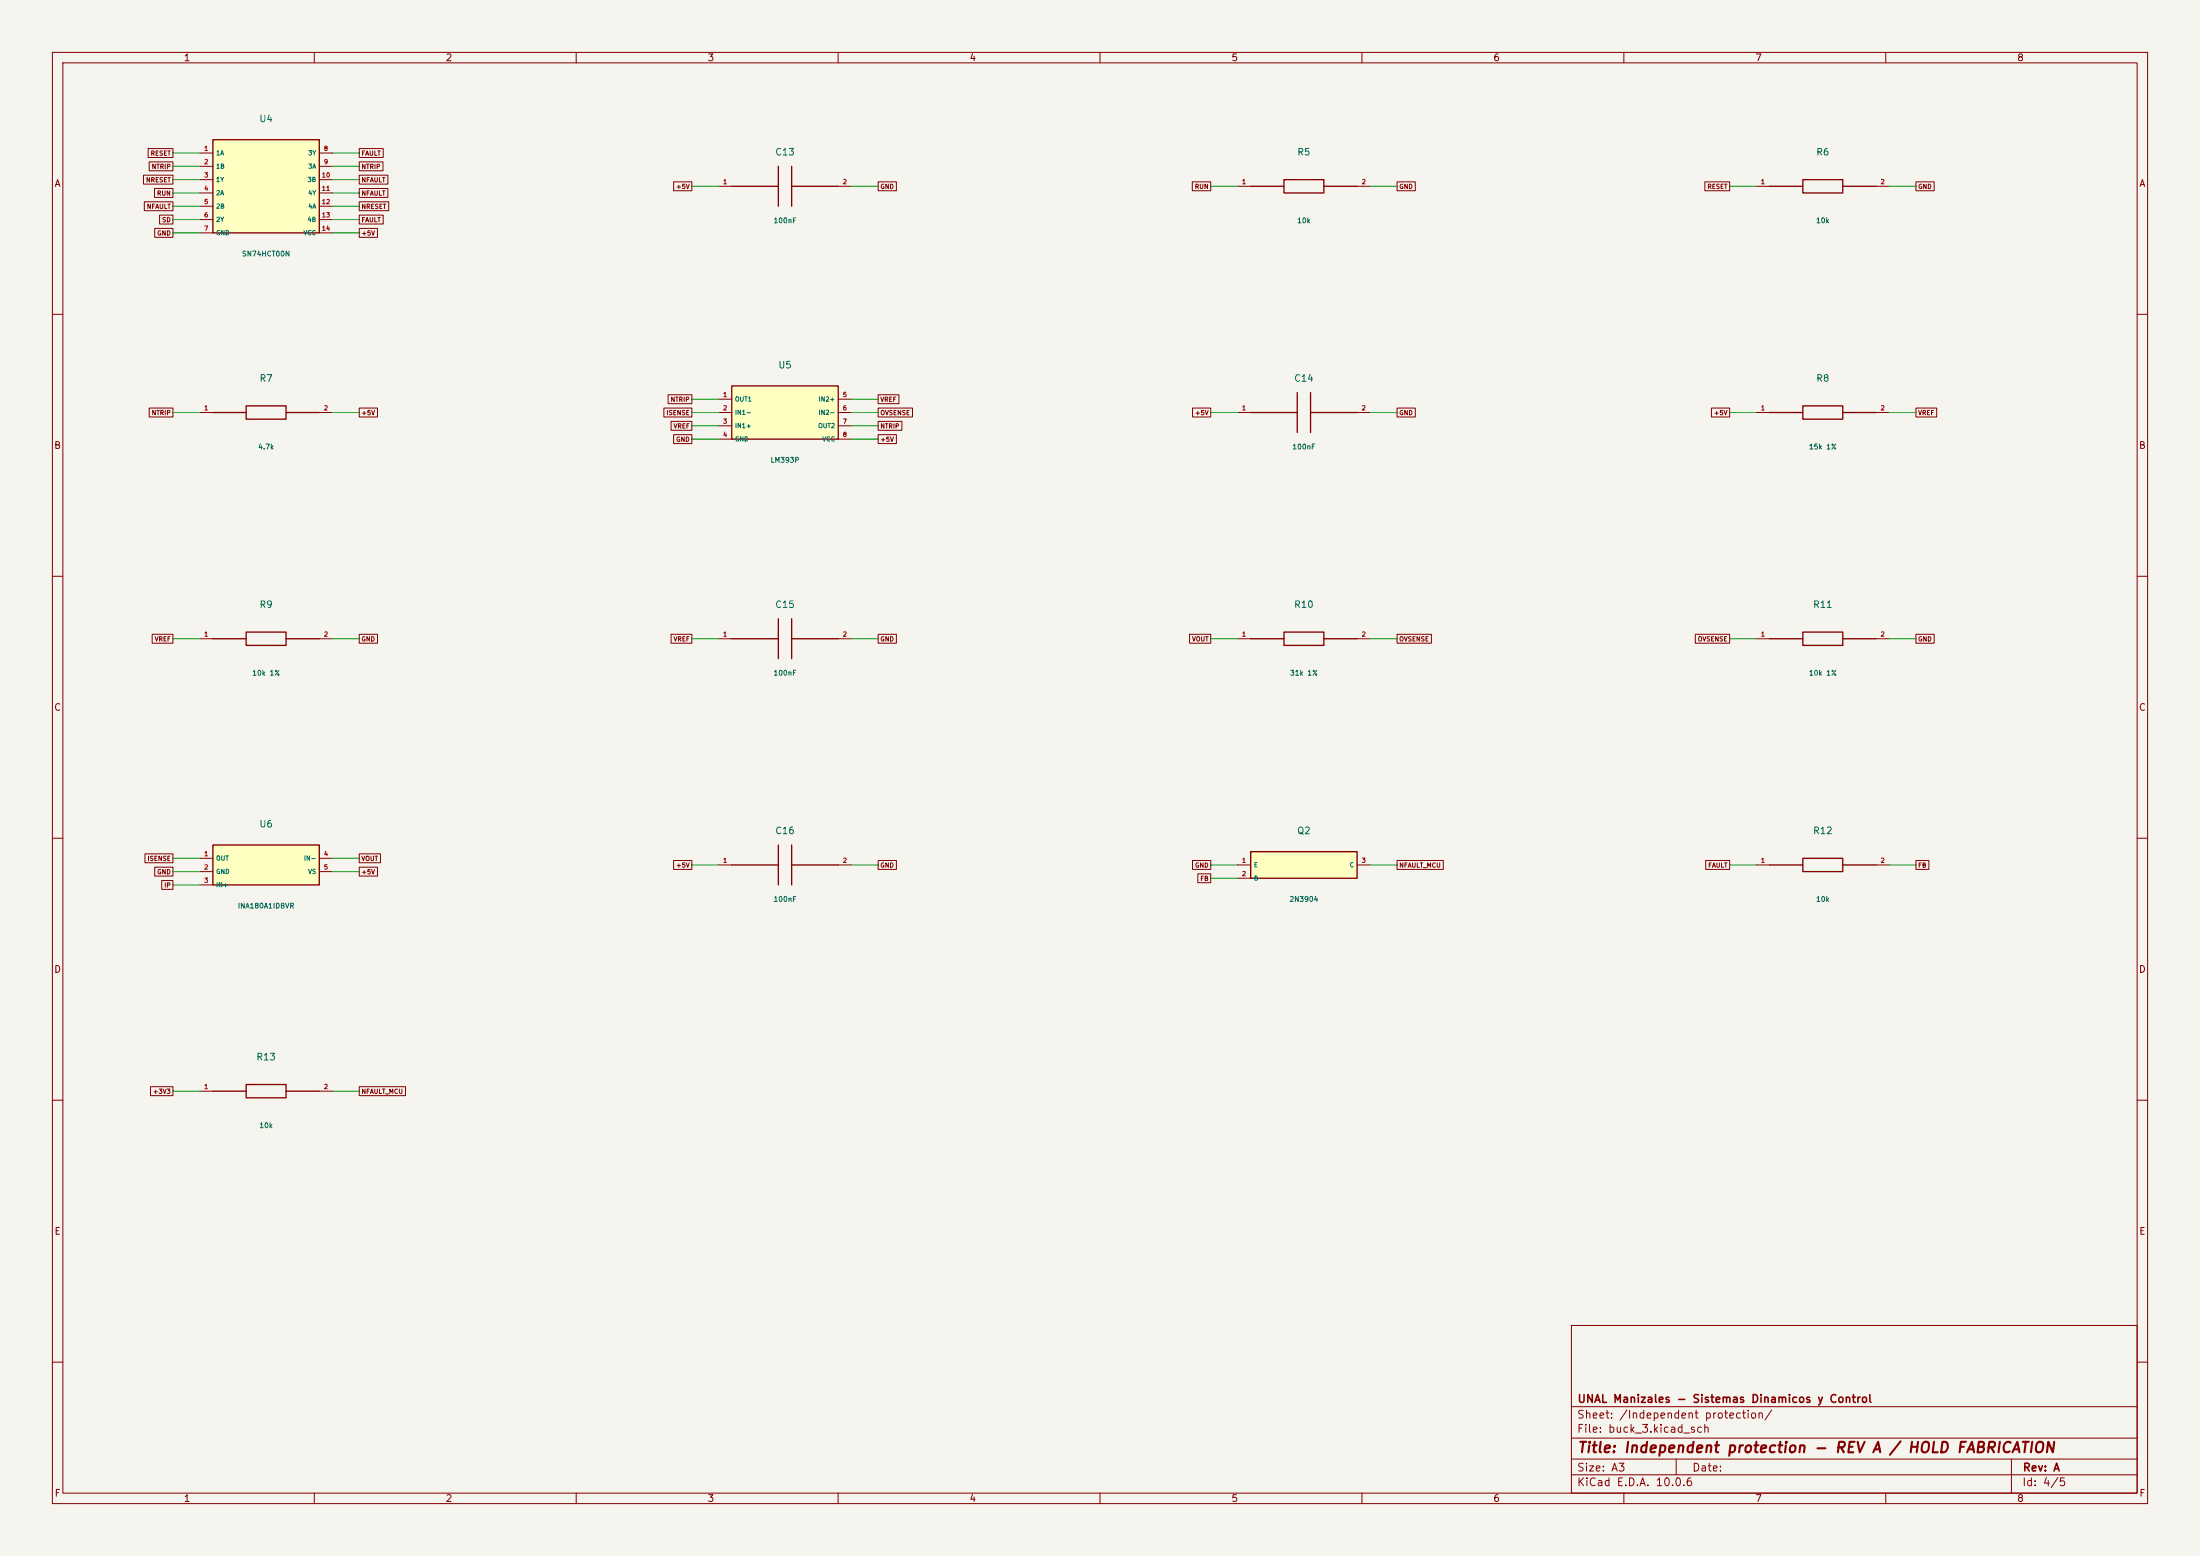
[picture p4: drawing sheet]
(kicad_sch (version 20250114) (generator "eeschema") (paper "A3") (title_block (title "Independent protection - REV A / HOLD FABRICATION") (rev "A") (company "UNAL Manizales - Sistemas Dinamicos y Control")) (lib_symbols (symbol "Buck:U4" (pin_names (offset .5)) (in_bom yes) (on_board yes)
   (property "Reference" "U" (at 0 11.89 0) (effects (font (size 1 1))))
   (property "Value" "SN74HCT00N" (at 0 -11.89 0) (effects (font (size 1 1))))
   (symbol "U4_0_1" (rectangle (start -10.16 8.89) (end 10.16 -8.89) (stroke (width .254) (type default)) (fill (type background))))
   (symbol "U4_1_1" (pin input line (at -12.7 6.3500000000000005 0) (length 2.54) (name "1A" (effects (font (size 0.85 0.85)))) (number "1" (effects (font (size 0.85 0.85)))))(pin input line (at -12.7 3.8100000000000005 0) (length 2.54) (name "1B" (effects (font (size 0.85 0.85)))) (number "2" (effects (font (size 0.85 0.85)))))(pin output line (at -12.7 1.2700000000000005 0) (length 2.54) (name "1Y" (effects (font (size 0.85 0.85)))) (number "3" (effects (font (size 0.85 0.85)))))(pin input line (at -12.7 -1.2699999999999996 0) (length 2.54) (name "2A" (effects (font (size 0.85 0.85)))) (number "4" (effects (font (size 0.85 0.85)))))(pin input line (at -12.7 -3.8099999999999996 0) (length 2.54) (name "2B" (effects (font (size 0.85 0.85)))) (number "5" (effects (font (size 0.85 0.85)))))(pin output line (at -12.7 -6.349999999999999 0) (length 2.54) (name "2Y" (effects (font (size 0.85 0.85)))) (number "6" (effects (font (size 0.85 0.85)))))(pin power_in line (at -12.7 -8.89 0) (length 2.54) (name "GND" (effects (font (size 0.85 0.85)))) (number "7" (effects (font (size 0.85 0.85)))))(pin output line (at 12.7 6.3500000000000005 180) (length 2.54) (name "3Y" (effects (font (size 0.85 0.85)))) (number "8" (effects (font (size 0.85 0.85)))))(pin input line (at 12.7 3.8100000000000005 180) (length 2.54) (name "3A" (effects (font (size 0.85 0.85)))) (number "9" (effects (font (size 0.85 0.85)))))(pin input line (at 12.7 1.2700000000000005 180) (length 2.54) (name "3B" (effects (font (size 0.85 0.85)))) (number "10" (effects (font (size 0.85 0.85)))))(pin output line (at 12.7 -1.2699999999999996 180) (length 2.54) (name "4Y" (effects (font (size 0.85 0.85)))) (number "11" (effects (font (size 0.85 0.85)))))(pin input line (at 12.7 -3.8099999999999996 180) (length 2.54) (name "4A" (effects (font (size 0.85 0.85)))) (number "12" (effects (font (size 0.85 0.85)))))(pin input line (at 12.7 -6.349999999999999 180) (length 2.54) (name "4B" (effects (font (size 0.85 0.85)))) (number "13" (effects (font (size 0.85 0.85)))))(pin power_in line (at 12.7 -8.89 180) (length 2.54) (name "VCC" (effects (font (size 0.85 0.85)))) (number "14" (effects (font (size 0.85 0.85)))))))(symbol "Buck:C13" (pin_names (offset .5)) (in_bom yes) (on_board yes)
   (property "Reference" "C" (at 0 5.54 0) (effects (font (size 1 1))))
   (property "Value" "100nF" (at 0 -5.54 0) (effects (font (size 1 1))))
   (symbol "C13_0_1" (polyline (pts (xy -10.16 0)(xy -1.27 0)) (stroke (width .254) (type default)) (fill (type none)))(polyline (pts (xy 1.27 0)(xy 10.16 0)) (stroke (width .254) (type default)) (fill (type none)))(polyline (pts (xy -1.27 -3.81)(xy -1.27 3.81)) (stroke (width .254) (type default)) (fill (type none)))(polyline (pts (xy 1.27 -3.81)(xy 1.27 3.81)) (stroke (width .254) (type default)) (fill (type none))))
   (symbol "C13_1_1" (pin passive line (at -12.7 0.0 0) (length 2.54) (name "~" (effects (font (size 0.85 0.85)))) (number "1" (effects (font (size 0.85 0.85)))))(pin passive line (at 12.7 0.0 180) (length 2.54) (name "~" (effects (font (size 0.85 0.85)))) (number "2" (effects (font (size 0.85 0.85)))))))(symbol "Buck:R5" (pin_names (offset .5)) (in_bom yes) (on_board yes)
   (property "Reference" "R" (at 0 5.54 0) (effects (font (size 1 1))))
   (property "Value" "10k" (at 0 -5.54 0) (effects (font (size 1 1))))
   (symbol "R5_0_1" (polyline (pts (xy -10.16 0)(xy -3.81 0)) (stroke (width .254) (type default)) (fill (type none)))(polyline (pts (xy 3.81 0)(xy 10.16 0)) (stroke (width .254) (type default)) (fill (type none)))(rectangle (start -3.81 1.27) (end 3.81 -1.27) (stroke (width .254) (type default)) (fill (type none))))
   (symbol "R5_1_1" (pin passive line (at -12.7 0.0 0) (length 2.54) (name "~" (effects (font (size 0.85 0.85)))) (number "1" (effects (font (size 0.85 0.85)))))(pin passive line (at 12.7 0.0 180) (length 2.54) (name "~" (effects (font (size 0.85 0.85)))) (number "2" (effects (font (size 0.85 0.85)))))))(symbol "Buck:R6" (pin_names (offset .5)) (in_bom yes) (on_board yes)
   (property "Reference" "R" (at 0 5.54 0) (effects (font (size 1 1))))
   (property "Value" "10k" (at 0 -5.54 0) (effects (font (size 1 1))))
   (symbol "R6_0_1" (polyline (pts (xy -10.16 0)(xy -3.81 0)) (stroke (width .254) (type default)) (fill (type none)))(polyline (pts (xy 3.81 0)(xy 10.16 0)) (stroke (width .254) (type default)) (fill (type none)))(rectangle (start -3.81 1.27) (end 3.81 -1.27) (stroke (width .254) (type default)) (fill (type none))))
   (symbol "R6_1_1" (pin passive line (at -12.7 0.0 0) (length 2.54) (name "~" (effects (font (size 0.85 0.85)))) (number "1" (effects (font (size 0.85 0.85)))))(pin passive line (at 12.7 0.0 180) (length 2.54) (name "~" (effects (font (size 0.85 0.85)))) (number "2" (effects (font (size 0.85 0.85)))))))(symbol "Buck:R7" (pin_names (offset .5)) (in_bom yes) (on_board yes)
   (property "Reference" "R" (at 0 5.54 0) (effects (font (size 1 1))))
   (property "Value" "4.7k" (at 0 -5.54 0) (effects (font (size 1 1))))
   (symbol "R7_0_1" (polyline (pts (xy -10.16 0)(xy -3.81 0)) (stroke (width .254) (type default)) (fill (type none)))(polyline (pts (xy 3.81 0)(xy 10.16 0)) (stroke (width .254) (type default)) (fill (type none)))(rectangle (start -3.81 1.27) (end 3.81 -1.27) (stroke (width .254) (type default)) (fill (type none))))
   (symbol "R7_1_1" (pin passive line (at -12.7 0.0 0) (length 2.54) (name "~" (effects (font (size 0.85 0.85)))) (number "1" (effects (font (size 0.85 0.85)))))(pin passive line (at 12.7 0.0 180) (length 2.54) (name "~" (effects (font (size 0.85 0.85)))) (number "2" (effects (font (size 0.85 0.85)))))))(symbol "Buck:U5" (pin_names (offset .5)) (in_bom yes) (on_board yes)
   (property "Reference" "U" (at 0 8.08 0) (effects (font (size 1 1))))
   (property "Value" "LM393P" (at 0 -8.08 0) (effects (font (size 1 1))))
   (symbol "U5_0_1" (rectangle (start -10.16 5.08) (end 10.16 -5.08) (stroke (width .254) (type default)) (fill (type background))))
   (symbol "U5_1_1" (pin open_collector line (at -12.7 2.54 0) (length 2.54) (name "OUT1" (effects (font (size 0.85 0.85)))) (number "1" (effects (font (size 0.85 0.85)))))(pin input line (at -12.7 0.0 0) (length 2.54) (name "IN1-" (effects (font (size 0.85 0.85)))) (number "2" (effects (font (size 0.85 0.85)))))(pin input line (at -12.7 -2.54 0) (length 2.54) (name "IN1+" (effects (font (size 0.85 0.85)))) (number "3" (effects (font (size 0.85 0.85)))))(pin power_in line (at -12.7 -5.08 0) (length 2.54) (name "GND" (effects (font (size 0.85 0.85)))) (number "4" (effects (font (size 0.85 0.85)))))(pin input line (at 12.7 2.54 180) (length 2.54) (name "IN2+" (effects (font (size 0.85 0.85)))) (number "5" (effects (font (size 0.85 0.85)))))(pin input line (at 12.7 0.0 180) (length 2.54) (name "IN2-" (effects (font (size 0.85 0.85)))) (number "6" (effects (font (size 0.85 0.85)))))(pin open_collector line (at 12.7 -2.54 180) (length 2.54) (name "OUT2" (effects (font (size 0.85 0.85)))) (number "7" (effects (font (size 0.85 0.85)))))(pin power_in line (at 12.7 -5.08 180) (length 2.54) (name "VCC" (effects (font (size 0.85 0.85)))) (number "8" (effects (font (size 0.85 0.85)))))))(symbol "Buck:C14" (pin_names (offset .5)) (in_bom yes) (on_board yes)
   (property "Reference" "C" (at 0 5.54 0) (effects (font (size 1 1))))
   (property "Value" "100nF" (at 0 -5.54 0) (effects (font (size 1 1))))
   (symbol "C14_0_1" (polyline (pts (xy -10.16 0)(xy -1.27 0)) (stroke (width .254) (type default)) (fill (type none)))(polyline (pts (xy 1.27 0)(xy 10.16 0)) (stroke (width .254) (type default)) (fill (type none)))(polyline (pts (xy -1.27 -3.81)(xy -1.27 3.81)) (stroke (width .254) (type default)) (fill (type none)))(polyline (pts (xy 1.27 -3.81)(xy 1.27 3.81)) (stroke (width .254) (type default)) (fill (type none))))
   (symbol "C14_1_1" (pin passive line (at -12.7 0.0 0) (length 2.54) (name "~" (effects (font (size 0.85 0.85)))) (number "1" (effects (font (size 0.85 0.85)))))(pin passive line (at 12.7 0.0 180) (length 2.54) (name "~" (effects (font (size 0.85 0.85)))) (number "2" (effects (font (size 0.85 0.85)))))))(symbol "Buck:R8" (pin_names (offset .5)) (in_bom yes) (on_board yes)
   (property "Reference" "R" (at 0 5.54 0) (effects (font (size 1 1))))
   (property "Value" "15k 1%" (at 0 -5.54 0) (effects (font (size 1 1))))
   (symbol "R8_0_1" (polyline (pts (xy -10.16 0)(xy -3.81 0)) (stroke (width .254) (type default)) (fill (type none)))(polyline (pts (xy 3.81 0)(xy 10.16 0)) (stroke (width .254) (type default)) (fill (type none)))(rectangle (start -3.81 1.27) (end 3.81 -1.27) (stroke (width .254) (type default)) (fill (type none))))
   (symbol "R8_1_1" (pin passive line (at -12.7 0.0 0) (length 2.54) (name "~" (effects (font (size 0.85 0.85)))) (number "1" (effects (font (size 0.85 0.85)))))(pin passive line (at 12.7 0.0 180) (length 2.54) (name "~" (effects (font (size 0.85 0.85)))) (number "2" (effects (font (size 0.85 0.85)))))))(symbol "Buck:R9" (pin_names (offset .5)) (in_bom yes) (on_board yes)
   (property "Reference" "R" (at 0 5.54 0) (effects (font (size 1 1))))
   (property "Value" "10k 1%" (at 0 -5.54 0) (effects (font (size 1 1))))
   (symbol "R9_0_1" (polyline (pts (xy -10.16 0)(xy -3.81 0)) (stroke (width .254) (type default)) (fill (type none)))(polyline (pts (xy 3.81 0)(xy 10.16 0)) (stroke (width .254) (type default)) (fill (type none)))(rectangle (start -3.81 1.27) (end 3.81 -1.27) (stroke (width .254) (type default)) (fill (type none))))
   (symbol "R9_1_1" (pin passive line (at -12.7 0.0 0) (length 2.54) (name "~" (effects (font (size 0.85 0.85)))) (number "1" (effects (font (size 0.85 0.85)))))(pin passive line (at 12.7 0.0 180) (length 2.54) (name "~" (effects (font (size 0.85 0.85)))) (number "2" (effects (font (size 0.85 0.85)))))))(symbol "Buck:C15" (pin_names (offset .5)) (in_bom yes) (on_board yes)
   (property "Reference" "C" (at 0 5.54 0) (effects (font (size 1 1))))
   (property "Value" "100nF" (at 0 -5.54 0) (effects (font (size 1 1))))
   (symbol "C15_0_1" (polyline (pts (xy -10.16 0)(xy -1.27 0)) (stroke (width .254) (type default)) (fill (type none)))(polyline (pts (xy 1.27 0)(xy 10.16 0)) (stroke (width .254) (type default)) (fill (type none)))(polyline (pts (xy -1.27 -3.81)(xy -1.27 3.81)) (stroke (width .254) (type default)) (fill (type none)))(polyline (pts (xy 1.27 -3.81)(xy 1.27 3.81)) (stroke (width .254) (type default)) (fill (type none))))
   (symbol "C15_1_1" (pin passive line (at -12.7 0.0 0) (length 2.54) (name "~" (effects (font (size 0.85 0.85)))) (number "1" (effects (font (size 0.85 0.85)))))(pin passive line (at 12.7 0.0 180) (length 2.54) (name "~" (effects (font (size 0.85 0.85)))) (number "2" (effects (font (size 0.85 0.85)))))))(symbol "Buck:R10" (pin_names (offset .5)) (in_bom yes) (on_board yes)
   (property "Reference" "R" (at 0 5.54 0) (effects (font (size 1 1))))
   (property "Value" "31k 1%" (at 0 -5.54 0) (effects (font (size 1 1))))
   (symbol "R10_0_1" (polyline (pts (xy -10.16 0)(xy -3.81 0)) (stroke (width .254) (type default)) (fill (type none)))(polyline (pts (xy 3.81 0)(xy 10.16 0)) (stroke (width .254) (type default)) (fill (type none)))(rectangle (start -3.81 1.27) (end 3.81 -1.27) (stroke (width .254) (type default)) (fill (type none))))
   (symbol "R10_1_1" (pin passive line (at -12.7 0.0 0) (length 2.54) (name "~" (effects (font (size 0.85 0.85)))) (number "1" (effects (font (size 0.85 0.85)))))(pin passive line (at 12.7 0.0 180) (length 2.54) (name "~" (effects (font (size 0.85 0.85)))) (number "2" (effects (font (size 0.85 0.85)))))))(symbol "Buck:R11" (pin_names (offset .5)) (in_bom yes) (on_board yes)
   (property "Reference" "R" (at 0 5.54 0) (effects (font (size 1 1))))
   (property "Value" "10k 1%" (at 0 -5.54 0) (effects (font (size 1 1))))
   (symbol "R11_0_1" (polyline (pts (xy -10.16 0)(xy -3.81 0)) (stroke (width .254) (type default)) (fill (type none)))(polyline (pts (xy 3.81 0)(xy 10.16 0)) (stroke (width .254) (type default)) (fill (type none)))(rectangle (start -3.81 1.27) (end 3.81 -1.27) (stroke (width .254) (type default)) (fill (type none))))
   (symbol "R11_1_1" (pin passive line (at -12.7 0.0 0) (length 2.54) (name "~" (effects (font (size 0.85 0.85)))) (number "1" (effects (font (size 0.85 0.85)))))(pin passive line (at 12.7 0.0 180) (length 2.54) (name "~" (effects (font (size 0.85 0.85)))) (number "2" (effects (font (size 0.85 0.85)))))))(symbol "Buck:U6" (pin_names (offset .5)) (in_bom yes) (on_board yes)
   (property "Reference" "U" (at 0 6.8100000000000005 0) (effects (font (size 1 1))))
   (property "Value" "INA180A1IDBVR" (at 0 -6.8100000000000005 0) (effects (font (size 1 1))))
   (symbol "U6_0_1" (rectangle (start -10.16 3.81) (end 10.16 -3.81) (stroke (width .254) (type default)) (fill (type background))))
   (symbol "U6_1_1" (pin output line (at -12.7 1.27 0) (length 2.54) (name "OUT" (effects (font (size 0.85 0.85)))) (number "1" (effects (font (size 0.85 0.85)))))(pin power_in line (at -12.7 -1.27 0) (length 2.54) (name "GND" (effects (font (size 0.85 0.85)))) (number "2" (effects (font (size 0.85 0.85)))))(pin input line (at -12.7 -3.81 0) (length 2.54) (name "IN+" (effects (font (size 0.85 0.85)))) (number "3" (effects (font (size 0.85 0.85)))))(pin input line (at 12.7 1.27 180) (length 2.54) (name "IN-" (effects (font (size 0.85 0.85)))) (number "4" (effects (font (size 0.85 0.85)))))(pin power_in line (at 12.7 -1.27 180) (length 2.54) (name "VS" (effects (font (size 0.85 0.85)))) (number "5" (effects (font (size 0.85 0.85)))))))(symbol "Buck:C16" (pin_names (offset .5)) (in_bom yes) (on_board yes)
   (property "Reference" "C" (at 0 5.54 0) (effects (font (size 1 1))))
   (property "Value" "100nF" (at 0 -5.54 0) (effects (font (size 1 1))))
   (symbol "C16_0_1" (polyline (pts (xy -10.16 0)(xy -1.27 0)) (stroke (width .254) (type default)) (fill (type none)))(polyline (pts (xy 1.27 0)(xy 10.16 0)) (stroke (width .254) (type default)) (fill (type none)))(polyline (pts (xy -1.27 -3.81)(xy -1.27 3.81)) (stroke (width .254) (type default)) (fill (type none)))(polyline (pts (xy 1.27 -3.81)(xy 1.27 3.81)) (stroke (width .254) (type default)) (fill (type none))))
   (symbol "C16_1_1" (pin passive line (at -12.7 0.0 0) (length 2.54) (name "~" (effects (font (size 0.85 0.85)))) (number "1" (effects (font (size 0.85 0.85)))))(pin passive line (at 12.7 0.0 180) (length 2.54) (name "~" (effects (font (size 0.85 0.85)))) (number "2" (effects (font (size 0.85 0.85)))))))(symbol "Buck:Q2" (pin_names (offset .5)) (in_bom yes) (on_board yes)
   (property "Reference" "Q" (at 0 5.54 0) (effects (font (size 1 1))))
   (property "Value" "2N3904" (at 0 -5.54 0) (effects (font (size 1 1))))
   (symbol "Q2_0_1" (rectangle (start -10.16 2.54) (end 10.16 -2.54) (stroke (width .254) (type default)) (fill (type background))))
   (symbol "Q2_1_1" (pin passive line (at -12.7 0.0 0) (length 2.54) (name "E" (effects (font (size 0.85 0.85)))) (number "1" (effects (font (size 0.85 0.85)))))(pin passive line (at -12.7 -2.54 0) (length 2.54) (name "B" (effects (font (size 0.85 0.85)))) (number "2" (effects (font (size 0.85 0.85)))))(pin passive line (at 12.7 0.0 180) (length 2.54) (name "C" (effects (font (size 0.85 0.85)))) (number "3" (effects (font (size 0.85 0.85)))))))(symbol "Buck:R12" (pin_names (offset .5)) (in_bom yes) (on_board yes)
   (property "Reference" "R" (at 0 5.54 0) (effects (font (size 1 1))))
   (property "Value" "10k" (at 0 -5.54 0) (effects (font (size 1 1))))
   (symbol "R12_0_1" (polyline (pts (xy -10.16 0)(xy -3.81 0)) (stroke (width .254) (type default)) (fill (type none)))(polyline (pts (xy 3.81 0)(xy 10.16 0)) (stroke (width .254) (type default)) (fill (type none)))(rectangle (start -3.81 1.27) (end 3.81 -1.27) (stroke (width .254) (type default)) (fill (type none))))
   (symbol "R12_1_1" (pin passive line (at -12.7 0.0 0) (length 2.54) (name "~" (effects (font (size 0.85 0.85)))) (number "1" (effects (font (size 0.85 0.85)))))(pin passive line (at 12.7 0.0 180) (length 2.54) (name "~" (effects (font (size 0.85 0.85)))) (number "2" (effects (font (size 0.85 0.85)))))))(symbol "Buck:R13" (pin_names (offset .5)) (in_bom yes) (on_board yes)
   (property "Reference" "R" (at 0 5.54 0) (effects (font (size 1 1))))
   (property "Value" "10k" (at 0 -5.54 0) (effects (font (size 1 1))))
   (symbol "R13_0_1" (polyline (pts (xy -10.16 0)(xy -3.81 0)) (stroke (width .254) (type default)) (fill (type none)))(polyline (pts (xy 3.81 0)(xy 10.16 0)) (stroke (width .254) (type default)) (fill (type none)))(rectangle (start -3.81 1.27) (end 3.81 -1.27) (stroke (width .254) (type default)) (fill (type none))))
   (symbol "R13_1_1" (pin passive line (at -12.7 0.0 0) (length 2.54) (name "~" (effects (font (size 0.85 0.85)))) (number "1" (effects (font (size 0.85 0.85)))))(pin passive line (at 12.7 0.0 180) (length 2.54) (name "~" (effects (font (size 0.85 0.85)))) (number "2" (effects (font (size 0.85 0.85)))))))) (symbol (lib_id "Buck:U4") (at 50.8 35.56 0) (unit 1) (in_bom yes) (on_board yes) (dnp no)
    (property "Reference" "U4" (at 50.8 22.67 0) (effects (font (size 1.27 1.27))))
    (property "Value" "SN74HCT00N" (at 50.8 48.45 0) (effects (font (size 0.95 0.95))))
    (property "Footprint" "Package_DIP:DIP-14_W7.62mm" (at 50.8 35.56 0) (effects (font (size 1 1)) (hide yes))))(wire (pts (xy 38.099999999999994 29.21) (xy 33.019999999999996 29.21)) (stroke (width 0) (type default)))(global_label "RESET" (shape passive) (at 33.019999999999996 29.21 180) (effects (font (size .85 .85)) (justify right)))(wire (pts (xy 38.099999999999994 31.75) (xy 33.019999999999996 31.75)) (stroke (width 0) (type default)))(global_label "NTRIP" (shape passive) (at 33.019999999999996 31.75 180) (effects (font (size .85 .85)) (justify right)))(wire (pts (xy 38.099999999999994 34.29) (xy 33.019999999999996 34.29)) (stroke (width 0) (type default)))(global_label "NRESET" (shape passive) (at 33.019999999999996 34.29 180) (effects (font (size .85 .85)) (justify right)))(wire (pts (xy 38.099999999999994 36.83) (xy 33.019999999999996 36.83)) (stroke (width 0) (type default)))(global_label "RUN" (shape passive) (at 33.019999999999996 36.83 180) (effects (font (size .85 .85)) (justify right)))(wire (pts (xy 38.099999999999994 39.370000000000005) (xy 33.019999999999996 39.370000000000005)) (stroke (width 0) (type default)))(global_label "NFAULT" (shape passive) (at 33.019999999999996 39.370000000000005 180) (effects (font (size .85 .85)) (justify right)))(wire (pts (xy 38.099999999999994 41.910000000000004) (xy 33.019999999999996 41.910000000000004)) (stroke (width 0) (type default)))(global_label "SD" (shape passive) (at 33.019999999999996 41.910000000000004 180) (effects (font (size .85 .85)) (justify right)))(wire (pts (xy 38.099999999999994 44.45) (xy 33.019999999999996 44.45)) (stroke (width 0) (type default)))(global_label "GND" (shape passive) (at 33.019999999999996 44.45 180) (effects (font (size .85 .85)) (justify right)))(wire (pts (xy 63.5 29.21) (xy 68.58 29.21)) (stroke (width 0) (type default)))(global_label "FAULT" (shape passive) (at 68.58 29.21 0) (effects (font (size .85 .85)) (justify left)))(wire (pts (xy 63.5 31.75) (xy 68.58 31.75)) (stroke (width 0) (type default)))(global_label "NTRIP" (shape passive) (at 68.58 31.75 0) (effects (font (size .85 .85)) (justify left)))(wire (pts (xy 63.5 34.29) (xy 68.58 34.29)) (stroke (width 0) (type default)))(global_label "NFAULT" (shape passive) (at 68.58 34.29 0) (effects (font (size .85 .85)) (justify left)))(wire (pts (xy 63.5 36.83) (xy 68.58 36.83)) (stroke (width 0) (type default)))(global_label "NFAULT" (shape passive) (at 68.58 36.83 0) (effects (font (size .85 .85)) (justify left)))(wire (pts (xy 63.5 39.370000000000005) (xy 68.58 39.370000000000005)) (stroke (width 0) (type default)))(global_label "NRESET" (shape passive) (at 68.58 39.370000000000005 0) (effects (font (size .85 .85)) (justify left)))(wire (pts (xy 63.5 41.910000000000004) (xy 68.58 41.910000000000004)) (stroke (width 0) (type default)))(global_label "FAULT" (shape passive) (at 68.58 41.910000000000004 0) (effects (font (size .85 .85)) (justify left)))(wire (pts (xy 63.5 44.45) (xy 68.58 44.45)) (stroke (width 0) (type default)))(global_label "+5V" (shape passive) (at 68.58 44.45 0) (effects (font (size .85 .85)) (justify left)))(symbol (lib_id "Buck:C13") (at 149.86 35.56 0) (unit 1) (in_bom yes) (on_board yes) (dnp no)
    (property "Reference" "C13" (at 149.86 29.020000000000003 0) (effects (font (size 1.27 1.27))))
    (property "Value" "100nF" (at 149.86 42.1 0) (effects (font (size 0.95 0.95))))
    (property "Footprint" "Capacitor_THT:C_Disc_D5.0mm_W2.5mm_P5.00mm" (at 149.86 35.56 0) (effects (font (size 1 1)) (hide yes))))(wire (pts (xy 137.16000000000003 35.56) (xy 132.08 35.56)) (stroke (width 0) (type default)))(global_label "+5V" (shape passive) (at 132.08 35.56 180) (effects (font (size .85 .85)) (justify right)))(wire (pts (xy 162.56 35.56) (xy 167.64000000000001 35.56)) (stroke (width 0) (type default)))(global_label "GND" (shape passive) (at 167.64000000000001 35.56 0) (effects (font (size .85 .85)) (justify left)))(symbol (lib_id "Buck:R5") (at 248.92000000000002 35.56 0) (unit 1) (in_bom yes) (on_board yes) (dnp no)
    (property "Reference" "R5" (at 248.92000000000002 29.020000000000003 0) (effects (font (size 1.27 1.27))))
    (property "Value" "10k" (at 248.92000000000002 42.1 0) (effects (font (size 0.95 0.95))))
    (property "Footprint" "Resistor_THT:R_Axial_DIN0207_L6.3mm_D2.5mm_P7.62mm_Horizontal" (at 248.92000000000002 35.56 0) (effects (font (size 1 1)) (hide yes))))(wire (pts (xy 236.22000000000003 35.56) (xy 231.14000000000001 35.56)) (stroke (width 0) (type default)))(global_label "RUN" (shape passive) (at 231.14000000000001 35.56 180) (effects (font (size .85 .85)) (justify right)))(wire (pts (xy 261.62 35.56) (xy 266.7 35.56)) (stroke (width 0) (type default)))(global_label "GND" (shape passive) (at 266.7 35.56 0) (effects (font (size .85 .85)) (justify left)))(symbol (lib_id "Buck:R6") (at 347.98 35.56 0) (unit 1) (in_bom yes) (on_board yes) (dnp no)
    (property "Reference" "R6" (at 347.98 29.020000000000003 0) (effects (font (size 1.27 1.27))))
    (property "Value" "10k" (at 347.98 42.1 0) (effects (font (size 0.95 0.95))))
    (property "Footprint" "Resistor_THT:R_Axial_DIN0207_L6.3mm_D2.5mm_P7.62mm_Horizontal" (at 347.98 35.56 0) (effects (font (size 1 1)) (hide yes))))(wire (pts (xy 335.28000000000003 35.56) (xy 330.20000000000005 35.56)) (stroke (width 0) (type default)))(global_label "RESET" (shape passive) (at 330.20000000000005 35.56 180) (effects (font (size .85 .85)) (justify right)))(wire (pts (xy 360.68 35.56) (xy 365.76 35.56)) (stroke (width 0) (type default)))(global_label "GND" (shape passive) (at 365.76 35.56 0) (effects (font (size .85 .85)) (justify left)))(symbol (lib_id "Buck:R7") (at 50.8 78.74000000000001 0) (unit 1) (in_bom yes) (on_board yes) (dnp no)
    (property "Reference" "R7" (at 50.8 72.2 0) (effects (font (size 1.27 1.27))))
    (property "Value" "4.7k" (at 50.8 85.28000000000002 0) (effects (font (size 0.95 0.95))))
    (property "Footprint" "Resistor_THT:R_Axial_DIN0207_L6.3mm_D2.5mm_P7.62mm_Horizontal" (at 50.8 78.74000000000001 0) (effects (font (size 1 1)) (hide yes))))(wire (pts (xy 38.099999999999994 78.74000000000001) (xy 33.019999999999996 78.74000000000001)) (stroke (width 0) (type default)))(global_label "NTRIP" (shape passive) (at 33.019999999999996 78.74000000000001 180) (effects (font (size .85 .85)) (justify right)))(wire (pts (xy 63.5 78.74000000000001) (xy 68.58 78.74000000000001)) (stroke (width 0) (type default)))(global_label "+5V" (shape passive) (at 68.58 78.74000000000001 0) (effects (font (size .85 .85)) (justify left)))(symbol (lib_id "Buck:U5") (at 149.86 78.74000000000001 0) (unit 1) (in_bom yes) (on_board yes) (dnp no)
    (property "Reference" "U5" (at 149.86 69.66000000000001 0) (effects (font (size 1.27 1.27))))
    (property "Value" "LM393P" (at 149.86 87.82000000000001 0) (effects (font (size 0.95 0.95))))
    (property "Footprint" "Package_DIP:DIP-8_W7.62mm" (at 149.86 78.74000000000001 0) (effects (font (size 1 1)) (hide yes))))(wire (pts (xy 137.16000000000003 76.2) (xy 132.08 76.2)) (stroke (width 0) (type default)))(global_label "NTRIP" (shape passive) (at 132.08 76.2 180) (effects (font (size .85 .85)) (justify right)))(wire (pts (xy 137.16000000000003 78.74000000000001) (xy 132.08 78.74000000000001)) (stroke (width 0) (type default)))(global_label "ISENSE" (shape passive) (at 132.08 78.74000000000001 180) (effects (font (size .85 .85)) (justify right)))(wire (pts (xy 137.16000000000003 81.28000000000002) (xy 132.08 81.28000000000002)) (stroke (width 0) (type default)))(global_label "VREF" (shape passive) (at 132.08 81.28000000000002 180) (effects (font (size .85 .85)) (justify right)))(wire (pts (xy 137.16000000000003 83.82000000000001) (xy 132.08 83.82000000000001)) (stroke (width 0) (type default)))(global_label "GND" (shape passive) (at 132.08 83.82000000000001 180) (effects (font (size .85 .85)) (justify right)))(wire (pts (xy 162.56 76.2) (xy 167.64000000000001 76.2)) (stroke (width 0) (type default)))(global_label "VREF" (shape passive) (at 167.64000000000001 76.2 0) (effects (font (size .85 .85)) (justify left)))(wire (pts (xy 162.56 78.74000000000001) (xy 167.64000000000001 78.74000000000001)) (stroke (width 0) (type default)))(global_label "OVSENSE" (shape passive) (at 167.64000000000001 78.74000000000001 0) (effects (font (size .85 .85)) (justify left)))(wire (pts (xy 162.56 81.28000000000002) (xy 167.64000000000001 81.28000000000002)) (stroke (width 0) (type default)))(global_label "NTRIP" (shape passive) (at 167.64000000000001 81.28000000000002 0) (effects (font (size .85 .85)) (justify left)))(wire (pts (xy 162.56 83.82000000000001) (xy 167.64000000000001 83.82000000000001)) (stroke (width 0) (type default)))(global_label "+5V" (shape passive) (at 167.64000000000001 83.82000000000001 0) (effects (font (size .85 .85)) (justify left)))(symbol (lib_id "Buck:C14") (at 248.92000000000002 78.74000000000001 0) (unit 1) (in_bom yes) (on_board yes) (dnp no)
    (property "Reference" "C14" (at 248.92000000000002 72.2 0) (effects (font (size 1.27 1.27))))
    (property "Value" "100nF" (at 248.92000000000002 85.28000000000002 0) (effects (font (size 0.95 0.95))))
    (property "Footprint" "Capacitor_THT:C_Disc_D5.0mm_W2.5mm_P5.00mm" (at 248.92000000000002 78.74000000000001 0) (effects (font (size 1 1)) (hide yes))))(wire (pts (xy 236.22000000000003 78.74000000000001) (xy 231.14000000000001 78.74000000000001)) (stroke (width 0) (type default)))(global_label "+5V" (shape passive) (at 231.14000000000001 78.74000000000001 180) (effects (font (size .85 .85)) (justify right)))(wire (pts (xy 261.62 78.74000000000001) (xy 266.7 78.74000000000001)) (stroke (width 0) (type default)))(global_label "GND" (shape passive) (at 266.7 78.74000000000001 0) (effects (font (size .85 .85)) (justify left)))(symbol (lib_id "Buck:R8") (at 347.98 78.74000000000001 0) (unit 1) (in_bom yes) (on_board yes) (dnp no)
    (property "Reference" "R8" (at 347.98 72.2 0) (effects (font (size 1.27 1.27))))
    (property "Value" "15k 1%" (at 347.98 85.28000000000002 0) (effects (font (size 0.95 0.95))))
    (property "Footprint" "Resistor_THT:R_Axial_DIN0207_L6.3mm_D2.5mm_P7.62mm_Horizontal" (at 347.98 78.74000000000001 0) (effects (font (size 1 1)) (hide yes))))(wire (pts (xy 335.28000000000003 78.74000000000001) (xy 330.20000000000005 78.74000000000001)) (stroke (width 0) (type default)))(global_label "+5V" (shape passive) (at 330.20000000000005 78.74000000000001 180) (effects (font (size .85 .85)) (justify right)))(wire (pts (xy 360.68 78.74000000000001) (xy 365.76 78.74000000000001)) (stroke (width 0) (type default)))(global_label "VREF" (shape passive) (at 365.76 78.74000000000001 0) (effects (font (size .85 .85)) (justify left)))(symbol (lib_id "Buck:R9") (at 50.8 121.92 0) (unit 1) (in_bom yes) (on_board yes) (dnp no)
    (property "Reference" "R9" (at 50.8 115.38 0) (effects (font (size 1.27 1.27))))
    (property "Value" "10k 1%" (at 50.8 128.46 0) (effects (font (size 0.95 0.95))))
    (property "Footprint" "Resistor_THT:R_Axial_DIN0207_L6.3mm_D2.5mm_P7.62mm_Horizontal" (at 50.8 121.92 0) (effects (font (size 1 1)) (hide yes))))(wire (pts (xy 38.099999999999994 121.92) (xy 33.019999999999996 121.92)) (stroke (width 0) (type default)))(global_label "VREF" (shape passive) (at 33.019999999999996 121.92 180) (effects (font (size .85 .85)) (justify right)))(wire (pts (xy 63.5 121.92) (xy 68.58 121.92)) (stroke (width 0) (type default)))(global_label "GND" (shape passive) (at 68.58 121.92 0) (effects (font (size .85 .85)) (justify left)))(symbol (lib_id "Buck:C15") (at 149.86 121.92 0) (unit 1) (in_bom yes) (on_board yes) (dnp no)
    (property "Reference" "C15" (at 149.86 115.38 0) (effects (font (size 1.27 1.27))))
    (property "Value" "100nF" (at 149.86 128.46 0) (effects (font (size 0.95 0.95))))
    (property "Footprint" "Capacitor_THT:C_Disc_D5.0mm_W2.5mm_P5.00mm" (at 149.86 121.92 0) (effects (font (size 1 1)) (hide yes))))(wire (pts (xy 137.16000000000003 121.92) (xy 132.08 121.92)) (stroke (width 0) (type default)))(global_label "VREF" (shape passive) (at 132.08 121.92 180) (effects (font (size .85 .85)) (justify right)))(wire (pts (xy 162.56 121.92) (xy 167.64000000000001 121.92)) (stroke (width 0) (type default)))(global_label "GND" (shape passive) (at 167.64000000000001 121.92 0) (effects (font (size .85 .85)) (justify left)))(symbol (lib_id "Buck:R10") (at 248.92000000000002 121.92 0) (unit 1) (in_bom yes) (on_board yes) (dnp no)
    (property "Reference" "R10" (at 248.92000000000002 115.38 0) (effects (font (size 1.27 1.27))))
    (property "Value" "31k 1%" (at 248.92000000000002 128.46 0) (effects (font (size 0.95 0.95))))
    (property "Footprint" "Resistor_THT:R_Axial_DIN0207_L6.3mm_D2.5mm_P7.62mm_Horizontal" (at 248.92000000000002 121.92 0) (effects (font (size 1 1)) (hide yes))))(wire (pts (xy 236.22000000000003 121.92) (xy 231.14000000000001 121.92)) (stroke (width 0) (type default)))(global_label "VOUT" (shape passive) (at 231.14000000000001 121.92 180) (effects (font (size .85 .85)) (justify right)))(wire (pts (xy 261.62 121.92) (xy 266.7 121.92)) (stroke (width 0) (type default)))(global_label "OVSENSE" (shape passive) (at 266.7 121.92 0) (effects (font (size .85 .85)) (justify left)))(symbol (lib_id "Buck:R11") (at 347.98 121.92 0) (unit 1) (in_bom yes) (on_board yes) (dnp no)
    (property "Reference" "R11" (at 347.98 115.38 0) (effects (font (size 1.27 1.27))))
    (property "Value" "10k 1%" (at 347.98 128.46 0) (effects (font (size 0.95 0.95))))
    (property "Footprint" "Resistor_THT:R_Axial_DIN0207_L6.3mm_D2.5mm_P7.62mm_Horizontal" (at 347.98 121.92 0) (effects (font (size 1 1)) (hide yes))))(wire (pts (xy 335.28000000000003 121.92) (xy 330.20000000000005 121.92)) (stroke (width 0) (type default)))(global_label "OVSENSE" (shape passive) (at 330.20000000000005 121.92 180) (effects (font (size .85 .85)) (justify right)))(wire (pts (xy 360.68 121.92) (xy 365.76 121.92)) (stroke (width 0) (type default)))(global_label "GND" (shape passive) (at 365.76 121.92 0) (effects (font (size .85 .85)) (justify left)))(symbol (lib_id "Buck:U6") (at 50.8 165.1 0) (unit 1) (in_bom yes) (on_board yes) (dnp no)
    (property "Reference" "U6" (at 50.8 157.29 0) (effects (font (size 1.27 1.27))))
    (property "Value" "INA180A1IDBVR" (at 50.8 172.91 0) (effects (font (size 0.95 0.95))))
    (property "Footprint" "Package_TO_SOT_SMD:SOT-23-5" (at 50.8 165.1 0) (effects (font (size 1 1)) (hide yes))))(wire (pts (xy 38.099999999999994 163.82999999999998) (xy 33.019999999999996 163.82999999999998)) (stroke (width 0) (type default)))(global_label "ISENSE" (shape passive) (at 33.019999999999996 163.82999999999998 180) (effects (font (size .85 .85)) (justify right)))(wire (pts (xy 38.099999999999994 166.37) (xy 33.019999999999996 166.37)) (stroke (width 0) (type default)))(global_label "GND" (shape passive) (at 33.019999999999996 166.37 180) (effects (font (size .85 .85)) (justify right)))(wire (pts (xy 38.099999999999994 168.91) (xy 33.019999999999996 168.91)) (stroke (width 0) (type default)))(global_label "IP" (shape passive) (at 33.019999999999996 168.91 180) (effects (font (size .85 .85)) (justify right)))(wire (pts (xy 63.5 163.82999999999998) (xy 68.58 163.82999999999998)) (stroke (width 0) (type default)))(global_label "VOUT" (shape passive) (at 68.58 163.82999999999998 0) (effects (font (size .85 .85)) (justify left)))(wire (pts (xy 63.5 166.37) (xy 68.58 166.37)) (stroke (width 0) (type default)))(global_label "+5V" (shape passive) (at 68.58 166.37 0) (effects (font (size .85 .85)) (justify left)))(symbol (lib_id "Buck:C16") (at 149.86 165.1 0) (unit 1) (in_bom yes) (on_board yes) (dnp no)
    (property "Reference" "C16" (at 149.86 158.56 0) (effects (font (size 1.27 1.27))))
    (property "Value" "100nF" (at 149.86 171.64 0) (effects (font (size 0.95 0.95))))
    (property "Footprint" "Capacitor_THT:C_Disc_D5.0mm_W2.5mm_P5.00mm" (at 149.86 165.1 0) (effects (font (size 1 1)) (hide yes))))(wire (pts (xy 137.16000000000003 165.1) (xy 132.08 165.1)) (stroke (width 0) (type default)))(global_label "+5V" (shape passive) (at 132.08 165.1 180) (effects (font (size .85 .85)) (justify right)))(wire (pts (xy 162.56 165.1) (xy 167.64000000000001 165.1)) (stroke (width 0) (type default)))(global_label "GND" (shape passive) (at 167.64000000000001 165.1 0) (effects (font (size .85 .85)) (justify left)))(symbol (lib_id "Buck:Q2") (at 248.92000000000002 165.1 0) (unit 1) (in_bom yes) (on_board yes) (dnp no)
    (property "Reference" "Q2" (at 248.92000000000002 158.56 0) (effects (font (size 1.27 1.27))))
    (property "Value" "2N3904" (at 248.92000000000002 171.64 0) (effects (font (size 0.95 0.95))))
    (property "Footprint" "Package_TO_SOT_THT:TO-92_Inline_Wide" (at 248.92000000000002 165.1 0) (effects (font (size 1 1)) (hide yes))))(wire (pts (xy 236.22000000000003 165.1) (xy 231.14000000000001 165.1)) (stroke (width 0) (type default)))(global_label "GND" (shape passive) (at 231.14000000000001 165.1 180) (effects (font (size .85 .85)) (justify right)))(wire (pts (xy 236.22000000000003 167.64) (xy 231.14000000000001 167.64)) (stroke (width 0) (type default)))(global_label "FB" (shape passive) (at 231.14000000000001 167.64 180) (effects (font (size .85 .85)) (justify right)))(wire (pts (xy 261.62 165.1) (xy 266.7 165.1)) (stroke (width 0) (type default)))(global_label "NFAULT_MCU" (shape passive) (at 266.7 165.1 0) (effects (font (size .85 .85)) (justify left)))(symbol (lib_id "Buck:R12") (at 347.98 165.1 0) (unit 1) (in_bom yes) (on_board yes) (dnp no)
    (property "Reference" "R12" (at 347.98 158.56 0) (effects (font (size 1.27 1.27))))
    (property "Value" "10k" (at 347.98 171.64 0) (effects (font (size 0.95 0.95))))
    (property "Footprint" "Resistor_THT:R_Axial_DIN0207_L6.3mm_D2.5mm_P7.62mm_Horizontal" (at 347.98 165.1 0) (effects (font (size 1 1)) (hide yes))))(wire (pts (xy 335.28000000000003 165.1) (xy 330.20000000000005 165.1)) (stroke (width 0) (type default)))(global_label "FAULT" (shape passive) (at 330.20000000000005 165.1 180) (effects (font (size .85 .85)) (justify right)))(wire (pts (xy 360.68 165.1) (xy 365.76 165.1)) (stroke (width 0) (type default)))(global_label "FB" (shape passive) (at 365.76 165.1 0) (effects (font (size .85 .85)) (justify left)))(symbol (lib_id "Buck:R13") (at 50.8 208.28 0) (unit 1) (in_bom yes) (on_board yes) (dnp no)
    (property "Reference" "R13" (at 50.8 201.74 0) (effects (font (size 1.27 1.27))))
    (property "Value" "10k" (at 50.8 214.82 0) (effects (font (size 0.95 0.95))))
    (property "Footprint" "Resistor_THT:R_Axial_DIN0207_L6.3mm_D2.5mm_P7.62mm_Horizontal" (at 50.8 208.28 0) (effects (font (size 1 1)) (hide yes))))(wire (pts (xy 38.099999999999994 208.28) (xy 33.019999999999996 208.28)) (stroke (width 0) (type default)))(global_label "+3V3" (shape passive) (at 33.019999999999996 208.28 180) (effects (font (size .85 .85)) (justify right)))(wire (pts (xy 63.5 208.28) (xy 68.58 208.28)) (stroke (width 0) (type default)))(global_label "NFAULT_MCU" (shape passive) (at 68.58 208.28 0) (effects (font (size .85 .85)) (justify left))))
